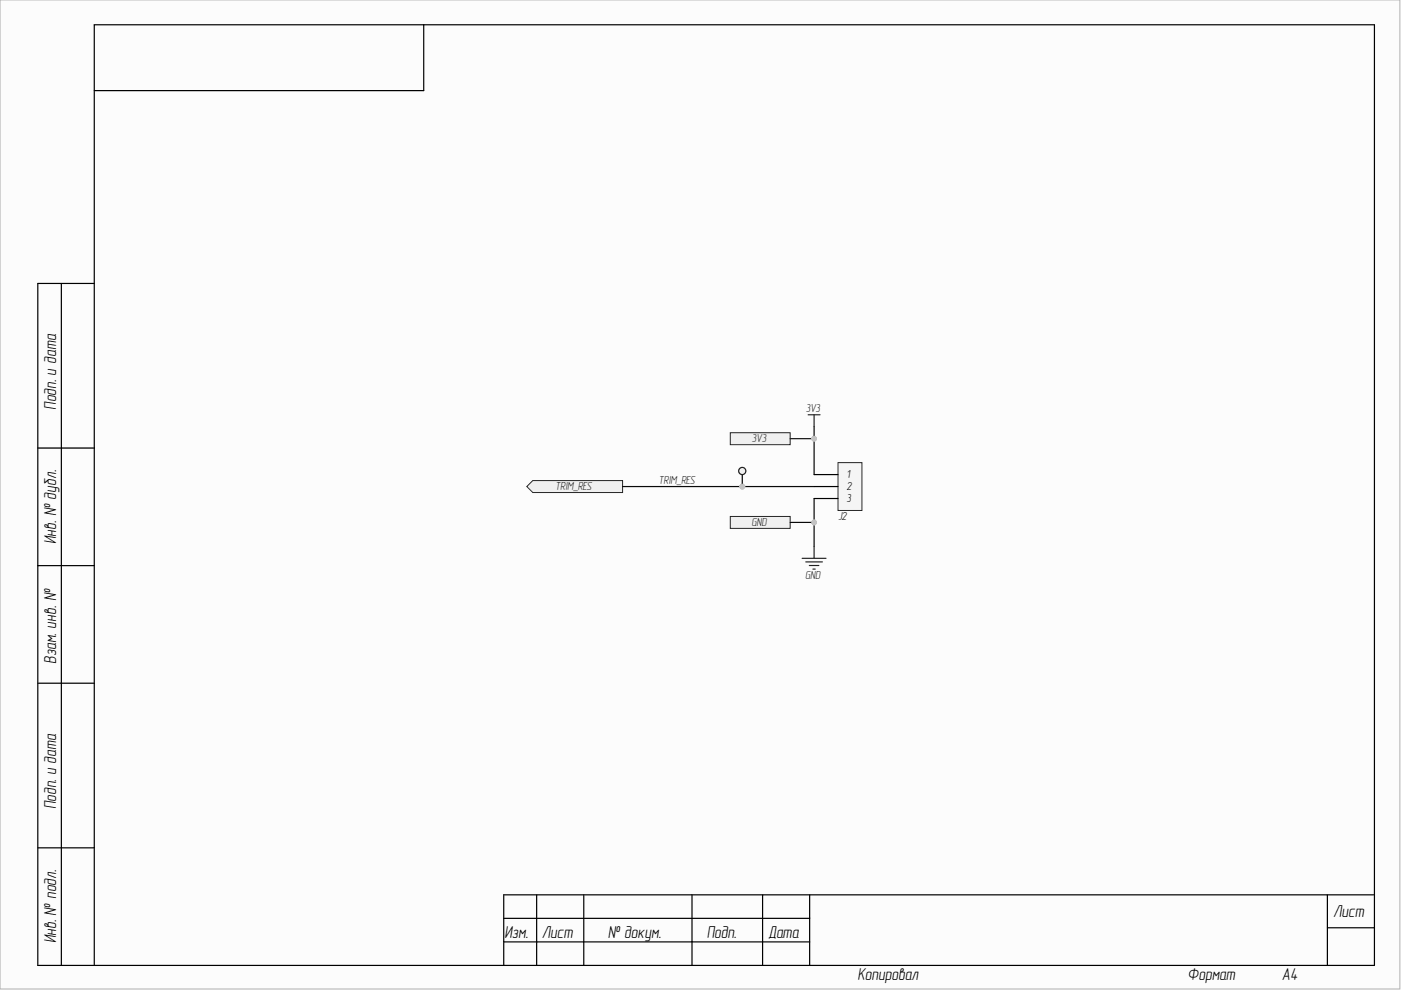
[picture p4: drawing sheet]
<svg xmlns="http://www.w3.org/2000/svg" width="297mm" height="210mm" viewBox="0 0 297 210" stroke-linecap="round" stroke-linejoin="round" font-family="sans-serif">
<path d="M0 0h296.8v209.7h-296.8z" fill-rule="evenodd" fill="#fcfcfc"/>
<path d="M0 0h296.8v209.7h-296.8z" fill="none" stroke="#bdbdbd" stroke-width=".21"/>
<path d="M0 0h296.8v209.7h-296.8z" fill-rule="evenodd" fill="#fcfcfc"/>
<path d="M0 0h296.8v209.7h-296.8z" fill="none" stroke="#bdbdbd" stroke-width=".21"/>
<g fill="none" stroke="#000" stroke-width=".25">
<path d="M89.8 5.3v13.9h-69.8M13 60.1v144.6M20 60.1h-12v144.6h283.4v-199.4h-271.4v199.4M8 95h12M8 119.9h12M8 144.9h12M8 179.8h12M106.8 194.7h64.9M106.8 199.7h64.9M113.8 189.7v15M123.8 189.7v15M146.7 189.7v15"/>
<path d="M161.7 189.7v15M171.7 189.7v15M281.4 189.7v15M281.4 196.7h10M291.4 189.7h-184.6v15"/>
</g>
<path d="M111.7 103.2l1.3-1.3h19v2.5h-19z" fill-rule="evenodd" fill="#f0f0f0"/>
<path d="M111.7 103.2l1.3-1.3h19v2.5h-19z" fill="none" stroke="#262626" stroke-width=".21"/>
<path d="M154.8 91.7h12.7v2.6h-12.7z" fill-rule="evenodd" fill="#f0f0f0"/>
<path d="M154.8 91.7h12.7v2.6h-12.7z" fill="none" stroke="#262626" stroke-width=".21"/>
<path d="M154.8 109.5h12.7v2.5h-12.7z" fill-rule="evenodd" fill="#f0f0f0"/>
<path d="M154.8 109.5h12.7v2.5h-12.7z" fill="none" stroke="#262626" stroke-width=".21"/>
<path d="M171.3 87.9h2.6M172.6 87.9v2.6M170.1 118.4h5M170.8 119.1h3.6M171.6 119.9h2M172.6 115.8v2.6M172.4 120.7h.5" fill="none" stroke="#262626" stroke-width=".25"/>
<path d="M167.5 93h5.1v7.6" fill="none" stroke="#0e0e0e" stroke-width=".25"/>
<circle cx="172.6" cy="93" r=".5" fill="#c1c1c1"/>
<circle cx="172.6" cy="93" r=".5" fill="none" stroke="#c1c1c1" stroke-width=".21"/>
<path d="M172.6 90.5v2.5" fill="none" stroke="#0e0e0e" stroke-width=".25"/>
<circle cx="172.6" cy="93" r=".5" fill="#c1c1c1"/>
<circle cx="172.6" cy="93" r=".5" fill="none" stroke="#c1c1c1" stroke-width=".21"/>
<path d="M132 103.2h40.6" fill="none" stroke="#0e0e0e" stroke-width=".25"/>
<circle cx="157.4" cy="103.2" r=".51" fill="#c1c1c1"/>
<circle cx="157.4" cy="103.2" r=".51" fill="none" stroke="#c1c1c1" stroke-width=".21"/>
<path d="M172.6 105.7v10.1" fill="none" stroke="#0e0e0e" stroke-width=".25"/>
<circle cx="172.6" cy="110.8" r=".5" fill="#c1c1c1"/>
<circle cx="172.6" cy="110.8" r=".5" fill="none" stroke="#c1c1c1" stroke-width=".21"/>
<path d="M167.5 110.8h5.1" fill="none" stroke="#0e0e0e" stroke-width=".25"/>
<circle cx="172.6" cy="110.8" r=".5" fill="#c1c1c1"/>
<circle cx="172.6" cy="110.8" r=".5" fill="none" stroke="#c1c1c1" stroke-width=".21"/>
<circle cx="157.4" cy="103.2" r=".51" fill="#c1c1c1"/>
<circle cx="157.4" cy="103.2" r=".51" fill="none" stroke="#c1c1c1" stroke-width=".21"/>
<path d="M157.4 100.6v2.6" fill="none" stroke="#000" stroke-width=".25"/>
<circle cx="157.4" cy="103.2" r=".51" fill="#c1c1c1"/>
<circle cx="157.4" cy="103.2" r=".51" fill="none" stroke="#c1c1c1" stroke-width=".21"/>
<circle cx="157.4" cy="99.9" r=".76" fill="#f0f0f0"/>
<circle cx="157.4" cy="99.9" r=".76" fill="none" stroke="#1c1c1c" stroke-width=".25"/>
<path d="M177.7 98.1h5.1v10.1h-5.1z" fill-rule="evenodd" fill="#f5f5f5"/>
<path d="M177.7 98.1h5.1v10.1h-5.1z" fill="none" stroke="#262626" stroke-width=".21"/>
<path d="M172.6 100.6h5.1M172.6 103.2h5.1M172.6 105.7h5.1" fill="none" stroke="#000" stroke-width=".25"/>
<g font-size="3.7">
<text x="11.9" y="86.9" transform="rotate(-90 11.9 86.9)">Подп. и дата</text>
<text x="11.9" y="115.4" transform="rotate(-90 11.9 115.4)">Инв. № дубл.</text>
<text x="11.9" y="140.8" transform="rotate(-90 11.9 140.8)">Взам. инв. №</text>
<text x="11.9" y="171.6" transform="rotate(-90 11.9 171.6)">Подп. и дата</text>
<text x="282.7" y="194.4">Лист</text>
<text x="11.9" y="200" transform="rotate(-90 11.9 200)">Инв. № подл.</text>
<text x="106.9" y="198.8">Изм.</text>
<text x="114.9" y="198.8">Лист</text>
<text x="128.9" y="198.8">№ докум.</text>
<text x="149.8" y="198.8">Подп.</text>
<text x="162.9" y="198.8">Дата</text>
<text x="181.8" y="207.8">Копировал</text>
<text x="251.8" y="207.8">Формат</text>
<text x="271.8" y="207.8">A4</text>
</g>
<g font-size="2.5" fill="#262626">
<text x="170.8" y="87.3">3V3</text>
<text x="159.4" y="93.7">3V3</text>
<text x="117.7" y="103.8">TRIM_RES</text>
<text x="139.6" y="102.5">TRIM_RES</text>
<text x="159.3" y="111.4">GND</text>
<text x="170.7" y="122.8">GND</text>
</g>
<g font-size="2.5">
<text x="179.5" y="101.3">1</text>
<text x="179.5" y="103.8">2</text>
<text x="179.5" y="106.4">3</text>
</g>
<text font-size="2.5" fill="#0e0e0e" x="177.7" y="110.2">J2</text>
</svg>
